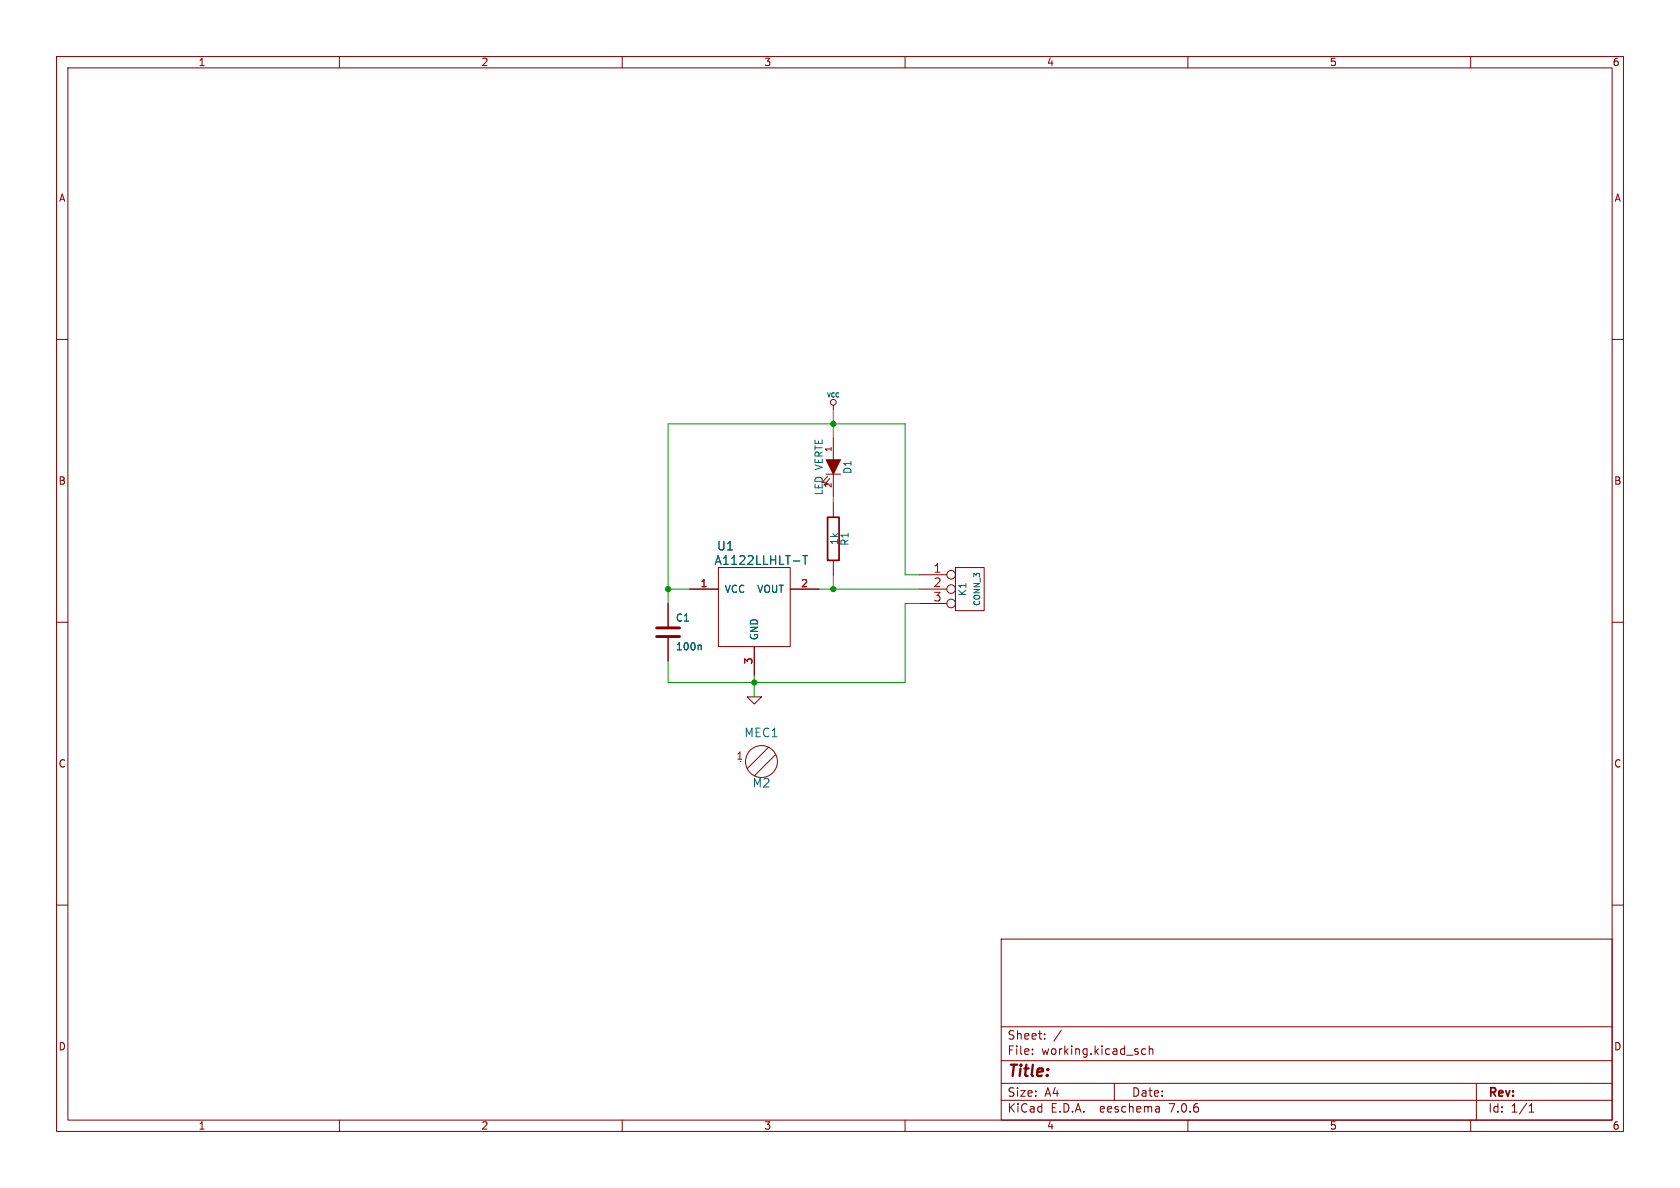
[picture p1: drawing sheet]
<svg xmlns="http://www.w3.org/2000/svg" width="297mm" height="210mm" viewBox="0 0 297 210" stroke-linecap="round" stroke-linejoin="round" font-family="sans-serif">
<g fill="none" stroke="#840000" stroke-width=".18">
<path d="M10 10h277v190h-277zM12 12h273v186h-273zM60 10v2M110 10v2M160 10v2M210 10v2M260 10v2M10 60h2M285 60h2M147.3 71.6v.8M147.3 77.5v3.8M146 83.8h2.6"/>
<path d="M146.3 84.2l-1 1.1 .6-.1M146.7 84.6l-1 1.1 .6-.1M147.3 83.8v3.8M147.3 88.9v2.5M147.3 99.1v2.5M10 110h2M118.1 106.7v4.3M118.1 112.5v4.3M121.9 104.1h5.1M127 100.3h12.7v14h-12.7zM133.3 114.3v5.1M139.7 104.1h5.1"/>
<path d="M162.6 104.1h4.8M162.6 101.6h4.8M162.6 106.7h4.8M168.9 100.3h5.1v7.7h-5.1zM285 110h2M132.1 123.2h2.5l-1.3 1.3zM135.9 132.1l-3.8 3.8M137.2 133.4l-3.9 3.8M10 160h2M285 160h2M177 166h108v32h-108zM60 198v2"/>
<path d="M110 198v2M160 198v2M177 194.5h108M177 191.5h108M177 187.5h108M177 181.5h108M182.5 186.3v.1M182.5 185.5v.1M184.7 183.6v.1M184.7 182.8v.1M187.6 182.1l-1.3 2M197 191.5v3"/>
<path d="M202.5 185.5l-.4-.1-.3 .3v.4l.2 .2h.5M203.2 185.5l.2-.1 .3 .1 .1 .9M203.2 184.9v1.5M204.9 195.7l.1 .9M205 196.5l-.2 .1M205 196h-.2M210 198v2M260 198v2M261 191.5v6.5M270.3 196.6h.9M270.3 195.5l.4-.4v1.5"/>
<circle cx="147.3" cy="71.1" r=".51"/>
<circle cx="168.1" cy="101.6" r=".76"/>
<circle cx="168.1" cy="106.7" r=".76"/>
<circle cx="168.1" cy="104.1" r=".76"/>
<circle cx="134.6" cy="134.6" r="2.82"/>
</g>
<path d="M116.1 112.5h4M116.1 111h4" fill="none" stroke="#840000" stroke-width=".51"/>
<path d="M141.9 98.2h.9M142.3 98.2v1.6M123.8 114l.2 .2v.7" fill="none" stroke="#006464" stroke-width=".18"/>
<path d="M146 81.3h2.6l-1.3 2.5z" fill="#840000" stroke="#840000" stroke-width=".18"/>
<path d="M146.3 91.4h2v7.7h-2z" fill="none" stroke="#840000" stroke-width=".3"/>
<path d="M147.3 72.4v5.1M147.3 87.6v1.3M118.1 104.1h3.8M133.3 119.4v3.8M144.8 104.1h17.8M147.3 101.6v2.5M162.6 101.6h-2.6v-26.7h-41.9v31.8M162.6 106.7h-2.6v14h-41.9v-3.9" fill="none" stroke="#009600" stroke-width=".18"/>
<g fill="#009600" stroke="#009600" stroke-width=".18">
<circle cx="118.1" cy="104.1" r=".46"/>
<circle cx="147.3" cy="74.9" r=".46"/>
<circle cx="147.3" cy="104.1" r=".46"/>
<circle cx="133.3" cy="120.7" r=".46"/>
</g>
<text font-size="2.8" fill="#840000" x="178" y="190.9">Title:</text>
<g font-size="2.1" fill="#006464">
<text x="126.2" y="100.1">A1122LLHLT-T</text>
<text x="126.7" y="97.5">U1</text>
<text x="131.5" y="130.5">MEC1</text>
<text x="132.9" y="139.4">M2</text>
</g>
<g font-size="2.1" fill="#a90000">
<text x="164.9" y="101.3">1</text>
<text x="164.9" y="103.9">2</text>
<text x="164.9" y="106.4">3</text>
</g>
<g font-size="2.1" fill="#840000">
<text x="178" y="184">Sheet:</text>
<text x="178" y="186.7">File:</text>
<text x="184.1" y="186.7">working.kicad_sch</text>
<text x="178" y="196.9">KiCad</text>
<text x="178" y="194.1">Size:</text>
<text x="184.7" y="194.1">A4</text>
<text x="185.7" y="196.9">E.D.A.</text>
<text x="194.6" y="196.9">eeschema</text>
<text x="200" y="194.1">Date:</text>
<text x="207" y="196.9">7.0.6</text>
<text x="263" y="194.3">Rev:</text>
<text x="263" y="196.9">Id:</text>
<text x="267.1" y="196.9">1/1</text>
</g>
<g font-size="1.8" fill="#840000">
<text x="35" y="11.9">1</text>
<text x="85" y="11.9">2</text>
<text x="135" y="11.9">3</text>
<text x="185" y="11.9">4</text>
<text x="235" y="11.9">5</text>
<text x="285" y="11.9">6</text>
<text x="10.3" y="35.9">A</text>
<text x="285.3" y="35.9">A</text>
<text x="10.3" y="85.9">B</text>
<text x="285.3" y="85.9">B</text>
<text x="10.3" y="135.9">C</text>
<text x="285.3" y="135.9">C</text>
<text x="10.3" y="185.9">D</text>
<text x="285.3" y="185.9">D</text>
<text x="35" y="199.9">1</text>
<text x="85" y="199.9">2</text>
<text x="135" y="199.9">3</text>
<text x="185" y="199.9">4</text>
<text x="235" y="199.9">5</text>
<text x="285" y="199.9">6</text>
</g>
<g font-size="1.8" fill="#006464">
<text x="150.7" y="83.9" transform="rotate(-90 150.7 83.9)">D1</text>
<text x="145.6" y="87.7" transform="rotate(-90 145.6 87.7)">LED VERTE</text>
<text x="148.4" y="96.4" transform="rotate(-90 148.4 96.4)">1k</text>
<text x="150.2" y="96.6" transform="rotate(-90 150.2 96.6)">R1</text>
<text x="128" y="105">VCC</text>
<text x="133.8" y="105">VOUT</text>
<text x="171" y="105.5" transform="rotate(-90 171 105.5)">K1</text>
<text x="119.4" y="110.1">C1</text>
<text x="134.2" y="113.3" transform="rotate(-90 134.2 113.3)">GND</text>
<text x="119.4" y="115.2">100n</text>
</g>
<g font-size="1.8" fill="#a90000">
<text x="123.8" y="103.9">1</text>
<text x="141.5" y="103.9">2</text>
<text x="133.1" y="117.5" transform="rotate(-90 133.1 117.5)">3</text>
<text x="130.1" y="134.4">1</text>
</g>
<g font-size="1.4" fill="#a90000">
<text x="147.1" y="80" transform="rotate(-90 147.1 80)">1</text>
<text x="147.1" y="86.3" transform="rotate(-90 147.1 86.3)">2</text>
</g>
<text font-size="1.4" fill="#006464" x="173.5" y="107.2" transform="rotate(-90 173.5 107.2)">CONN_3</text>
<text font-size="1.1" fill="#006464" x="146.1" y="70.5">VCC</text>
</svg>
